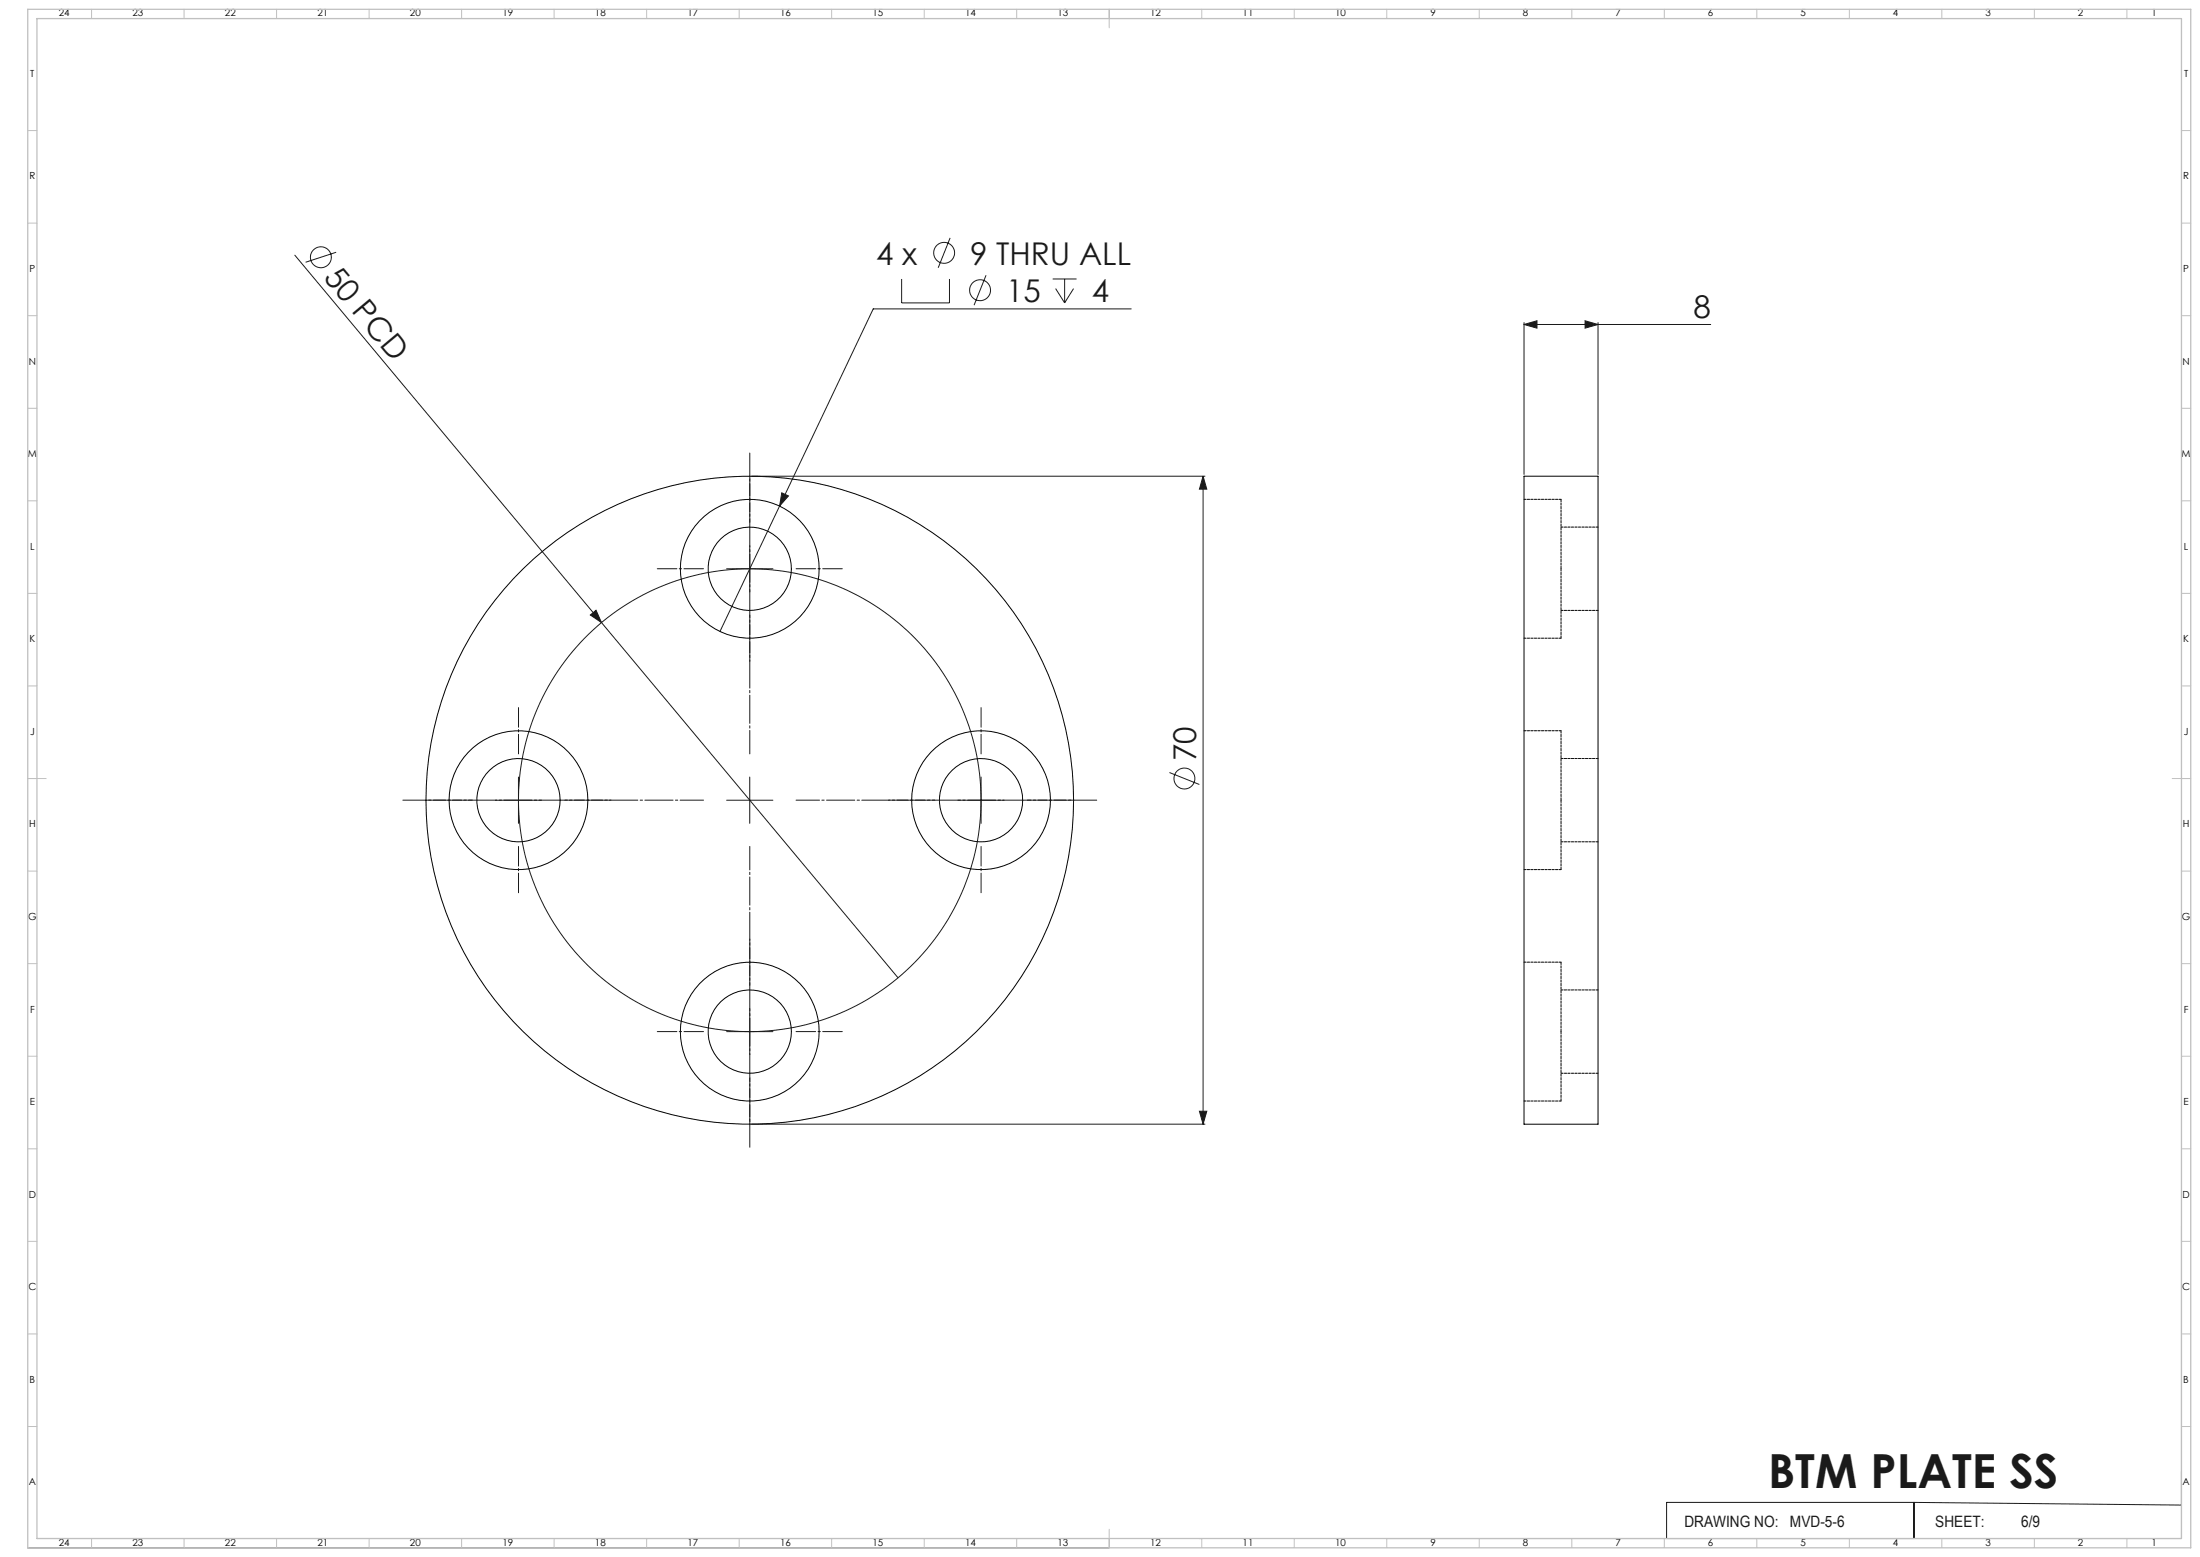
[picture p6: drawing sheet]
<svg xmlns="http://www.w3.org/2000/svg" width="1189mm" height="841mm" viewBox="0 0 1189 841" stroke-linecap="round" stroke-linejoin="round" font-family="sans-serif">
<g fill="none" stroke="#191924" stroke-width=".54">
<path d="M159 138l166 198M182 136l-17 6M514 128l-7 17M487 151v13h26v-13M533 149l-7 16M569 151h13M571 156l4 8M575 151v13M580 156l-5 8M611 167h-139l-51 106M824 175l7-2v4zM824 174v82"/>
<path d="M824 175h101M857 173l7 2-7 2zM864 174v82M406 257h245M650 257l2 7h-4zM650 257v350M421 273l-32 68M423 266l3 2-5 5zM405 295v25M393 307h25M319 332l3-2 3 6zM325 336l160 192"/>
<path d="M280 420v25M405 420v25M530 420v25M632 417l16 7M268 432h25M393 432h25M518 432h25M393 557h25M405 545v25M406 607h245M648 600h4l-2 7zM1179 662v169h-430"/>
<path d="M1034 812h-133v19M1034 812v19M1034 812l145 1M15 836h584M20 831h579M648 831h1"/>
<circle cx="173" cy="139" r="6"/>
<circle cx="510" cy="137" r="6"/>
<circle cx="530" cy="157" r="6"/>
<circle cx="405" cy="432" r="125"/>
<circle cx="640" cy="421" r="6"/>
</g>
<path d="M405 407v-162M380 432h-162M430 432h163M405 457v163" fill="none" stroke="#191924" stroke-width=".54" stroke-dasharray="15.2 1.3 1.3 1.3" stroke-dashoffset="2.6"/>
<g fill="none" stroke="#191924" stroke-width=".54" stroke-dasharray="15.2 1.3 1.3 1.3" stroke-dashoffset="4.6">
<path d="M405 282v-25M380 307h-25M430 307h25M405 332v25M280 407v-25M530 407v-25M255 432h-25M305 432h25M505 432h-25M555 432h25M280 457v25M530 457v25"/>
<path d="M405 532v-25M380 557h-25M430 557h25M405 582v25"/>
</g>
<g fill="none" stroke="#c0c0c0" stroke-width=".54">
<path d="M49 5v5M99 5v5M149 5v5M199 5v5M249 5v5M299 5v5M349 5v5M399 5v5M449 5v5M499 5v5M549 5v5M599 5v10"/>
<path d="M649 5v5M699 5v5M749 5v5M799 5v5M849 5v5M899 5v5M949 5v5M999 5v5M1049 5v5M1099 5v5M1149 5v5M15 71h5"/>
<path d="M1179 71h5M15 121h5M1179 121h5M15 171h5M1179 171h5M15 221h5M1179 221h5M15 271h5M1179 271h5M15 321h5M1179 321h5M15 371h5"/>
<path d="M1179 371h5M15 421h10M1174 421h10M15 471h5M1179 471h5M15 521h5M1179 521h5M15 571h5M1179 571h5M15 621h5M1179 621h5M15 671h5"/>
<path d="M1179 671h5M15 721h5M1179 721h5M15 771h5M1179 771h5M49 831v5M99 831v5M149 831v5M199 831v5M249 831v5M299 831v5M349 831v5"/>
<path d="M399 831v5M449 831v5M499 831v5M549 831v5M599 826v10M649 831v5M699 831v5M749 831v5M799 831v5M849 831v5M899 831v5M949 831v5"/>
<path d="M999 831v5M1049 831v5M1099 831v5M1149 831v5"/>
</g>
<path d="M15 5h1169v831h-1169zM20 10h1159v821h-1159z" fill="none" stroke="#c0c0c0" stroke-width=".7"/>
<g fill="#191924">
<path d="M319 332l3-2 3 6z"/>
<path d="M423 266l3 2-5 5z"/>
<path d="M857 173l7 2-7 2zM824 175l7-2v4z"/>
<path d="M650 257l2 7h-4zM648 600h4l-2 7z"/>
</g>
<g fill="none" stroke="#000" stroke-width=".54">
<path d="M824 257h40v350h-40z"/>
<circle cx="405" cy="307" r="23"/>
<circle cx="405" cy="307" r="37"/>
<circle cx="280" cy="432" r="23"/>
<circle cx="280" cy="432" r="37"/>
<circle cx="405" cy="432" r="175"/>
<circle cx="530" cy="432" r="22"/>
<circle cx="530" cy="432" r="38"/>
<circle cx="405" cy="557" r="37"/>
<circle cx="405" cy="557" r="22"/>
</g>
<path d="M844 307v-37M844 345v-38M844 432v-37M844 470v-38M844 557v-37M844 595v-38" fill="none" stroke="#000" stroke-width=".54" stroke-dasharray="1.3 .6"/>
<path d="M844 270h-20M864 285h-20M844 330h20M824 345h20M844 395h-20M864 410h-20M844 455h20M824 470h20M844 520h-20M864 535h-20M844 580h20M824 595h20" fill="none" stroke="#000" stroke-width=".54" stroke-dasharray="1.3 .6" stroke-dashoffset=".2"/>
<text font-size="25.4" fill="#191924" x="956" y="804">BTM PLATE SS</text>
<g font-size="16.9" fill="#191924">
<text x="474" y="143">4 x</text>
<text x="524" y="143">9 THRU ALL</text>
<text x="174" y="150" transform="rotate(50 174 150)">50 PCD</text>
<text x="544" y="163">15</text>
<text x="590" y="163">4</text>
<text x="915" y="172">8</text>
<text x="647" y="411" transform="rotate(-90 647 411)">70</text>
</g>
<g font-size="8.5" fill="#191924">
<text x="910" y="825">DRAWING NO:</text>
<text x="967" y="825">MVD-5-6</text>
<text x="1046" y="825">SHEET:</text>
<text x="1092" y="825">6/9</text>
</g>
<g font-size="5.3">
<text x="32" y="9">24</text>
<text x="72" y="9">23</text>
<text x="122" y="9">22</text>
<text x="172" y="9">21</text>
<text x="222" y="9">20</text>
<text x="272" y="9">19</text>
<text x="322" y="9">18</text>
<text x="372" y="9">17</text>
<text x="422" y="9">16</text>
<text x="472" y="9">15</text>
<text x="522" y="9">14</text>
<text x="572" y="9">13</text>
<text x="622" y="9">12</text>
<text x="672" y="9">11</text>
<text x="722" y="9">10</text>
<text x="773" y="9">9</text>
<text x="823" y="9">8</text>
<text x="873" y="9">7</text>
<text x="923" y="9">6</text>
<text x="973" y="9">5</text>
<text x="1023" y="9">4</text>
<text x="1073" y="9">3</text>
<text x="1123" y="9">2</text>
<text x="1163" y="9">1</text>
<text x="16" y="42">T</text>
<text x="1180" y="42">T</text>
<text x="16" y="97">R</text>
<text x="1180" y="97">R</text>
<text x="16" y="147">P</text>
<text x="1180" y="147">P</text>
<text x="16" y="197">N</text>
<text x="1180" y="197">N</text>
<text x="15" y="247">M</text>
<text x="1179" y="247">M</text>
<text x="16" y="297">L</text>
<text x="1180" y="297">L</text>
<text x="16" y="347">K</text>
<text x="1180" y="347">K</text>
<text x="16" y="397">J</text>
<text x="1180" y="397">J</text>
<text x="16" y="447">H</text>
<text x="1180" y="447">H</text>
<text x="15" y="497">G</text>
<text x="1179" y="497">G</text>
<text x="16" y="547">F</text>
<text x="1180" y="547">F</text>
<text x="16" y="597">E</text>
<text x="1180" y="597">E</text>
<text x="16" y="647">D</text>
<text x="1180" y="647">D</text>
<text x="15" y="697">C</text>
<text x="1179" y="697">C</text>
<text x="16" y="747">B</text>
<text x="1180" y="747">B</text>
<text x="16" y="802">A</text>
<text x="1180" y="802">A</text>
<text x="32" y="835">24</text>
<text x="72" y="835">23</text>
<text x="122" y="835">22</text>
<text x="172" y="835">21</text>
<text x="222" y="835">20</text>
<text x="272" y="835">19</text>
<text x="322" y="835">18</text>
<text x="372" y="835">17</text>
<text x="422" y="835">16</text>
<text x="472" y="835">15</text>
<text x="522" y="835">14</text>
<text x="572" y="835">13</text>
<text x="622" y="835">12</text>
<text x="672" y="835">11</text>
<text x="722" y="835">10</text>
<text x="773" y="835">9</text>
<text x="823" y="835">8</text>
<text x="873" y="835">7</text>
<text x="923" y="835">6</text>
<text x="973" y="835">5</text>
<text x="1023" y="835">4</text>
<text x="1073" y="835">3</text>
<text x="1123" y="835">2</text>
<text x="1163" y="835">1</text>
</g>
</svg>
